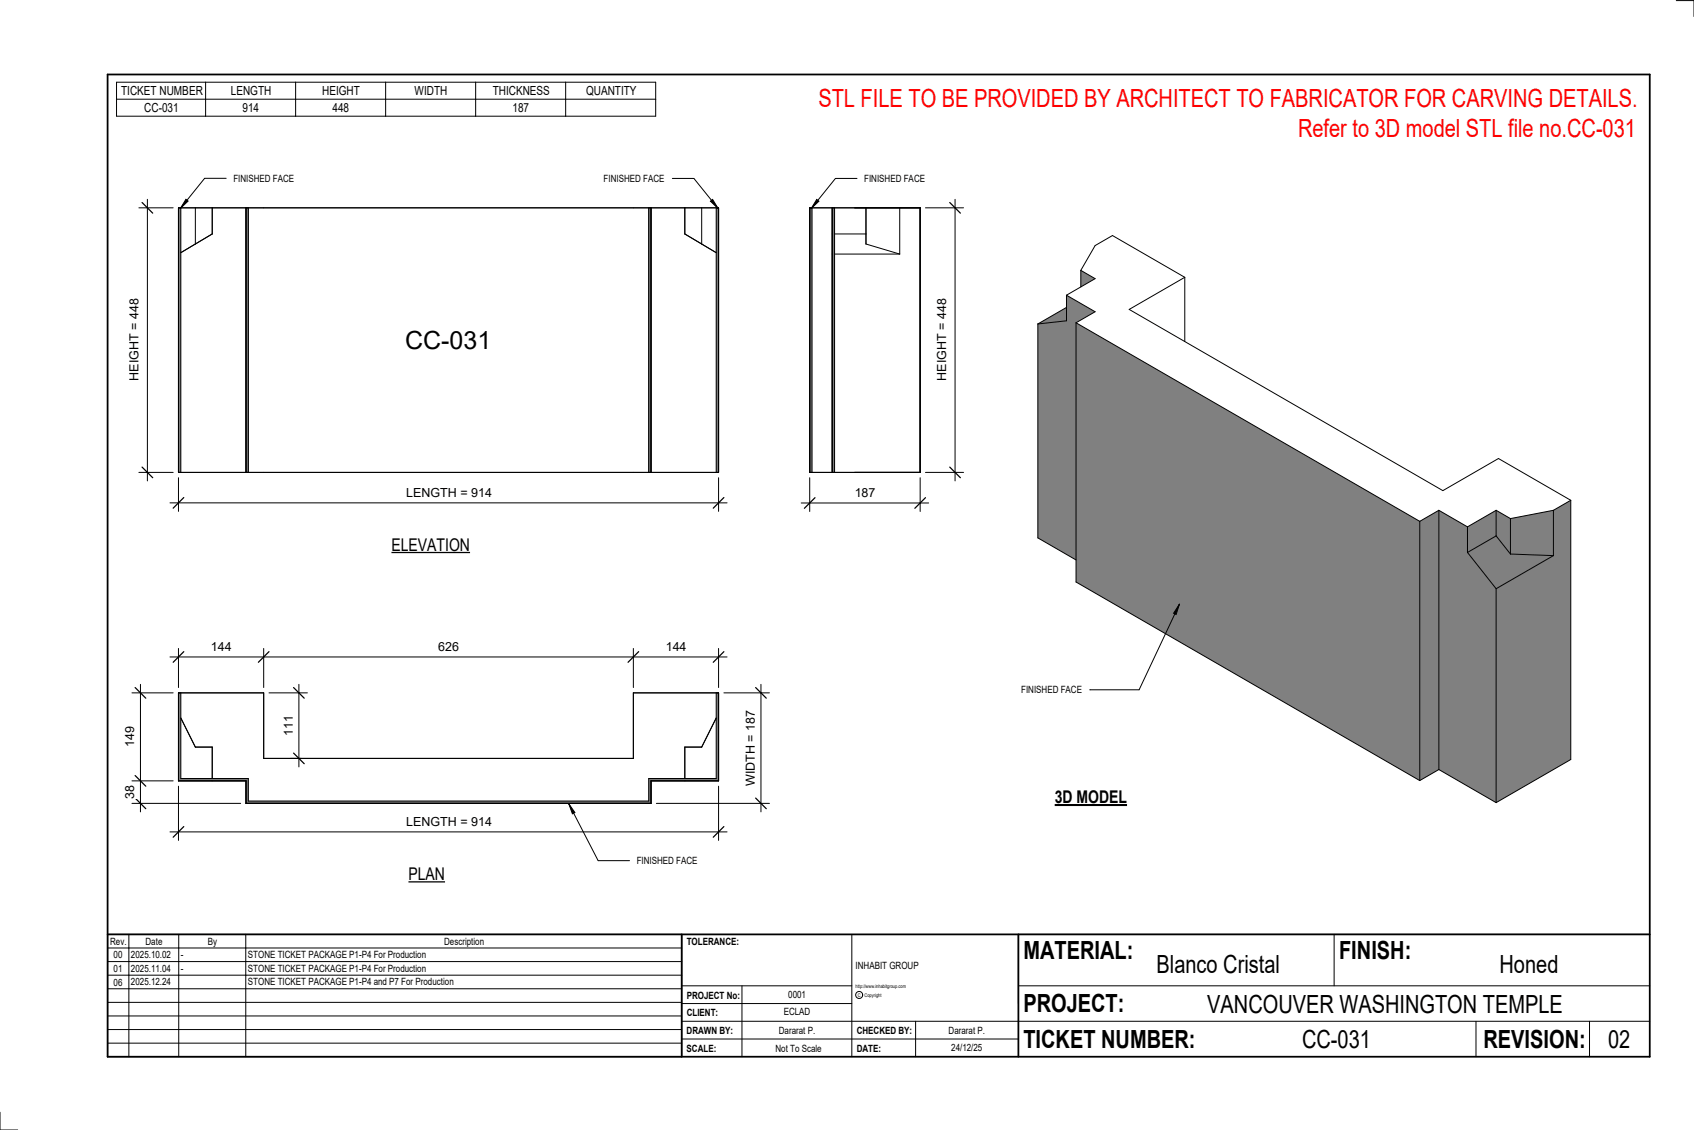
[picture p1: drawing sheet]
<svg xmlns="http://www.w3.org/2000/svg" width="914mm" height="610mm" viewBox="0 0 914 610" stroke-linecap="round" stroke-linejoin="round" font-family="sans-serif">
<g fill="#808080">
<path d="M560 175l16-9v7z"/>
<path d="M792 298l16-9 7 10 24 1-31 18z"/>
<path d="M808 275l7 5v19l-7-10z"/>
<path d="M815 280l24-5v25l-24-1z"/>
<path d="M839 275l9-5v140l-40 23v-115l31-18z"/>
<path d="M576 159l15 9-10 6v128l-21-12v-115l16-2z"/>
<path d="M777 275l15 9v14l16 20v115l-31-18z"/>
<path d="M581 174l185 107v140l-185-107z"/>
<path d="M583 146l8 4-8 5z"/>
<path d="M792 284l16-9v14l-16 9z"/>
<path d="M766 281l11-6v140l-11 6z"/>
</g>
<g fill="none" stroke="#000" stroke-width=".54">
<path d="M576 159v14l-16 2M576 159l15 9-10 6M583 146l8-14 9-5 40 23M583 146v9M583 146l8 4-15 9M640 150v34M640 150l-30 17 169 98 30-18 39 23M560 175v115l21 12M576 166l-16 9M581 174l185 107M581 174v140l185 107M777 275l15 9"/>
<path d="M777 275v140M777 275l-11 6M808 275v14M808 275l7 5M808 275l-16 9M815 280v19M839 275v25M839 275l-24 5M848 270l-9 5M848 270v140l-40 23M766 281v140M792 298l16 20"/>
<path d="M792 284v14M808 289l7 10M808 289l-16 9M815 299l24 1M839 300l-31 18M808 318v115M777 415l31 18M777 415l-11 6"/>
</g>
<g fill="#7c7c7c">
<path d="M96 112h2v143h-2z"/>
<path d="M387 112h1v143h-1z"/>
<path d="M133 112h1v143h-1z"/>
<path d="M350 112h1v143h-1z"/>
</g>
<path d="M96 112h292v143h-292zM98 112v143M105 112v20M115 112v14l-17 10M133 112v143M134 112v143M350 112v143M351 112v143M370 112v14l17 10M379 112v20M387 112v143" fill="none" stroke="#000" stroke-width=".54"/>
<g fill="#7c7c7c">
<path d="M437 112h1v143h-1z"/>
<path d="M449 112h1v143h-1z"/>
</g>
<path d="M437 112h60v143h-60zM438 112v143M449 112v143M450 112v143M467 112v20l19 5M486 112v25M450 137h36M450 126h17" fill="none" stroke="#000" stroke-width=".54"/>
<path d="M96 374h2v46h36v12h216v-12h37v-46h1v47h-37v12h-218v-12h-37z" fill="#7c7c7c"/>
<path d="M96 258v18M388 258v18M92 271h300M96 374h46v35h200v-35h46v47h-37v12h-218v-12h-37zM98 374v46h36v12h216v-12h37v-46M98 387l7 16h10v17M387 387l-8 16h-9v17" fill="none" stroke="#000" stroke-width=".54"/>
<path d="M99 268l-6 6M391 268l-6 6" fill="none" stroke="#000" stroke-width=".67"/>
<path d="M219 262h46v7h-46z" fill="#fff"/>
<path d="M75 112h18M80 108v151M75 255h18" fill="none" stroke="#000" stroke-width=".54"/>
<path d="M77 109l5 6M77 252l5 6" fill="none" stroke="#000" stroke-width=".67"/>
<g fill="#fff">
<path d="M69 161h7v44h-7z"/>
<path d="M219 176h47v15h-47z"/>
</g>
<path d="M500 112h20M516 108v151M500 255h20" fill="none" stroke="#000" stroke-width=".54"/>
<path d="M513 109l5 6M513 252l5 6" fill="none" stroke="#000" stroke-width=".67"/>
<path d="M505 161h7v44h-7z" fill="#fff"/>
<path d="M437 258v18M497 258v18M432 271h69" fill="none" stroke="#000" stroke-width=".54"/>
<path d="M440 268l-6 6M500 268l-6 6" fill="none" stroke="#000" stroke-width=".67"/>
<path d="M461 262h11v8h-11z" fill="#fff"/>
<path d="M92 354h300M96 350v21M142 350v21M342 350v21M388 350v21" fill="none" stroke="#000" stroke-width=".54"/>
<path d="M99 352l-6 5M145 352l-6 5M345 352l-6 5M391 352l-6 5" fill="none" stroke="#000" stroke-width=".67"/>
<g fill="#fff">
<path d="M114 345h11v8h-11z"/>
<path d="M237 345h11v8h-11z"/>
<path d="M359 345h11v8h-11z"/>
</g>
<path d="M96 424v29M388 424v29M92 449h300" fill="none" stroke="#000" stroke-width=".54"/>
<path d="M99 446l-6 6M391 446l-6 6" fill="none" stroke="#000" stroke-width=".67"/>
<path d="M219 439h46v8h-46z" fill="#fff"/>
<path d="M391 374h24M411 369v69M354 433h61" fill="none" stroke="#000" stroke-width=".54"/>
<path d="M408 371l6 6M408 431l6 5" fill="none" stroke="#000" stroke-width=".67"/>
<path d="M401 383h8v41h-8z" fill="#fff"/>
<path d="M71 374h22M76 369v69M71 433h59M71 421h22" fill="none" stroke="#000" stroke-width=".54"/>
<path d="M73 371l6 6M73 418l6 6M73 431l6 5" fill="none" stroke="#000" stroke-width=".67"/>
<g fill="#fff">
<path d="M66 392h8v11h-8z"/>
<path d="M66 424h8v7h-8z"/>
</g>
<path d="M145 374h21M161 369v45M157 409h6" fill="none" stroke="#000" stroke-width=".54"/>
<path d="M158 371l6 6M158 406l6 6" fill="none" stroke="#000" stroke-width=".67"/>
<path d="M152 386h8v11h-8z" fill="#fff"/>
<g fill="none" stroke="#000" stroke-width=".54">
<path d="M905 0h9v9M460 504v66M720 504v28M891 504h-341v37M368 532h92M401 532v38M550 532h341M368 551h523M368 541h92M494 551v19M797 551v19M858 551v19"/>
<path d="M368 561h182M0 600v10h10"/>
<circle cx="464" cy="537" r="1.9"/>
</g>
<path d="M58 40h833v530h-833zM58 504h833M368 504v66M550 504v66" fill="none" stroke="#000" stroke-width=".96"/>
<g fill="#fff">
<path d="M652 534h192v15h-192z"/>
<path d="M513 562h17v6h-17z"/>
<path d="M425 533h10v6h-10z"/>
<path d="M423 543h15v6h-15z"/>
<path d="M420 553h20v6h-20z"/>
<path d="M624 513h68v15h-68z"/>
<path d="M809 513h33v15h-33z"/>
<path d="M512 553h20v6h-20z"/>
<path d="M703 553h37v15h-37z"/>
<path d="M442 45h443v16h-443z"/>
<path d="M868 553h12v15h-12z"/>
<path d="M61 512h5v6h-5z"/>
<path d="M61 520h5v6h-5z"/>
<path d="M61 527h5v6h-5z"/>
</g>
<path d="M63 44h291v19h-291zM63 54h291M111 44v19M160 44v19M208 44v19M257 44v19M305 44v19" fill="none" stroke="#000" stroke-width=".54"/>
<path d="M211 289h43v10h-43z" fill="#fff"/>
<path d="M211 298h43" fill="none" stroke="#000" stroke-width=".69" stroke-linecap="butt"/>
<path d="M220 466h20v11h-20z" fill="#fff"/>
<path d="M220 476h20" fill="none" stroke="#000" stroke-width=".69" stroke-linecap="butt"/>
<path d="M569 424h40v12h-40z" fill="#fff"/>
<path d="M569 434h39" fill="none" stroke="#000" stroke-width="1.1" stroke-linecap="butt"/>
<path d="M701 62h184v15h-184z" fill="#fff"/>
<g fill="none" stroke="#000" stroke-width=".54">
<path d="M122 96h-12l-13 16M363 96h12l13 17M463 96h-12l-13 17M100 108h2l-5 4zM383 109l2-1 3 5zM441 108l1 1-4 4zM637 326l-2 5h-2zM637 326l-22 46h-27M307 434l3 4-1 1zM307 434l16 30h17M58 504h310v66h-310zM58 519h310"/>
<path d="M58 511h310M70 504v66M96 504v66M133 504v66M58 533h310M58 526h310M58 555h310M58 548h310M58 541h310M58 563h310"/>
</g>
<path d="M100 108h2l-5 4zM383 109l2-1 3 5zM441 108l1 1-4 4zM637 326l-2 5h-2zM307 434l3 4-1 1z" fill="#000"/>
<g font-size="13.5" fill="#f00">
<text x="442" y="58">STL FILE TO BE PROVIDED BY ARCHITECT TO FABRICATOR FOR CARVING DETAILS.</text>
<text x="701" y="74">Refer to 3D model STL file no.CC-031</text>
</g>
<g font-size="13.5">
<text x="219" y="188">CC-031</text>
<text x="552" y="517">MATERIAL:</text>
<text x="723" y="517">FINISH:</text>
<text x="624" y="525">Blanco Cristal</text>
<text x="809" y="525">Honed</text>
<text x="552" y="546">PROJECT:</text>
<text x="652" y="546">VANCOUVER WASHINGTON TEMPLE</text>
<text x="552" y="565">TICKET NUMBER:</text>
<text x="703" y="565">CC-031</text>
<text x="801" y="565">REVISION:</text>
<text x="868" y="565">02</text>
</g>
<g font-size="9.4">
<text x="211" y="297">ELEVATION</text>
<text x="569" y="433">3D MODEL</text>
<text x="220" y="475">PLAN</text>
</g>
<g font-size="6.7">
<text x="65" y="51">TICKET NUMBER</text>
<text x="125" y="51">LENGTH</text>
<text x="174" y="51">HEIGHT</text>
<text x="224" y="51">WIDTH</text>
<text x="266" y="51">THICKNESS</text>
<text x="316" y="51">QUANTITY</text>
<text x="78" y="60">CC-031</text>
<text x="131" y="60">914</text>
<text x="179" y="60">448</text>
<text x="277" y="60">187</text>
<text x="75" y="205" transform="rotate(-90 75 205)">HEIGHT = 448</text>
<text x="511" y="205" transform="rotate(-90 511 205)">HEIGHT = 448</text>
<text x="219" y="268">LENGTH = 914</text>
<text x="461" y="268">187</text>
<text x="114" y="351">144</text>
<text x="237" y="351">626</text>
<text x="359" y="351">144</text>
<text x="158" y="397" transform="rotate(-90 158 397)">111</text>
<text x="72" y="403" transform="rotate(-90 72 403)">149</text>
<text x="407" y="424" transform="rotate(-90 407 424)">WIDTH = 187</text>
<text x="72" y="431" transform="rotate(-90 72 431)">38</text>
<text x="219" y="445">LENGTH = 914</text>
</g>
<g font-size="5.4">
<text x="126" y="98">FINISHED FACE</text>
<text x="326" y="98">FINISHED FACE</text>
<text x="466" y="98">FINISHED FACE</text>
<text x="551" y="374">FINISHED FACE</text>
<text x="344" y="466">FINISHED FACE</text>
<text x="59" y="510">Rev.</text>
<text x="79" y="510">Date</text>
<text x="112" y="510">By</text>
<text x="240" y="510">Description</text>
<text x="371" y="510">TOLERANCE:</text>
<text x="61" y="517">00</text>
<text x="71" y="517">2025.10.02</text>
<text x="98" y="517">-</text>
<text x="134" y="517">STONE TICKET PACKAGE P1-P4 For Production</text>
<text x="61" y="525">01</text>
<text x="71" y="524">2025.11.04</text>
<text x="98" y="524">-</text>
<text x="134" y="524">STONE TICKET PACKAGE P1-P4 For Production</text>
<text x="462" y="523">INHABIT GROUP</text>
<text x="61" y="532">06</text>
<text x="71" y="532">2025.12.24</text>
<text x="134" y="532">STONE TICKET PACKAGE P1-P4 and P7 For Production</text>
<text x="371" y="539">PROJECT No:</text>
<text x="425" y="538">0001</text>
<text x="371" y="548">CLIENT:</text>
<text x="423" y="548">ECLAD</text>
<text x="371" y="558">DRAWN BY:</text>
<text x="420" y="558">Dararat P.</text>
<text x="462" y="558">CHECKED BY:</text>
<text x="512" y="558">Dararat P.</text>
<text x="371" y="567">SCALE:</text>
<text x="419" y="567">Not To Scale</text>
<text x="462" y="567">DATE:</text>
<text x="513" y="567">24/12/25</text>
</g>
<g font-size="2.7">
<text x="462" y="533">http://www.inhabitgroup.com</text>
<text x="463" y="538">C</text>
<text x="467" y="538">Copyright</text>
</g>
</svg>
